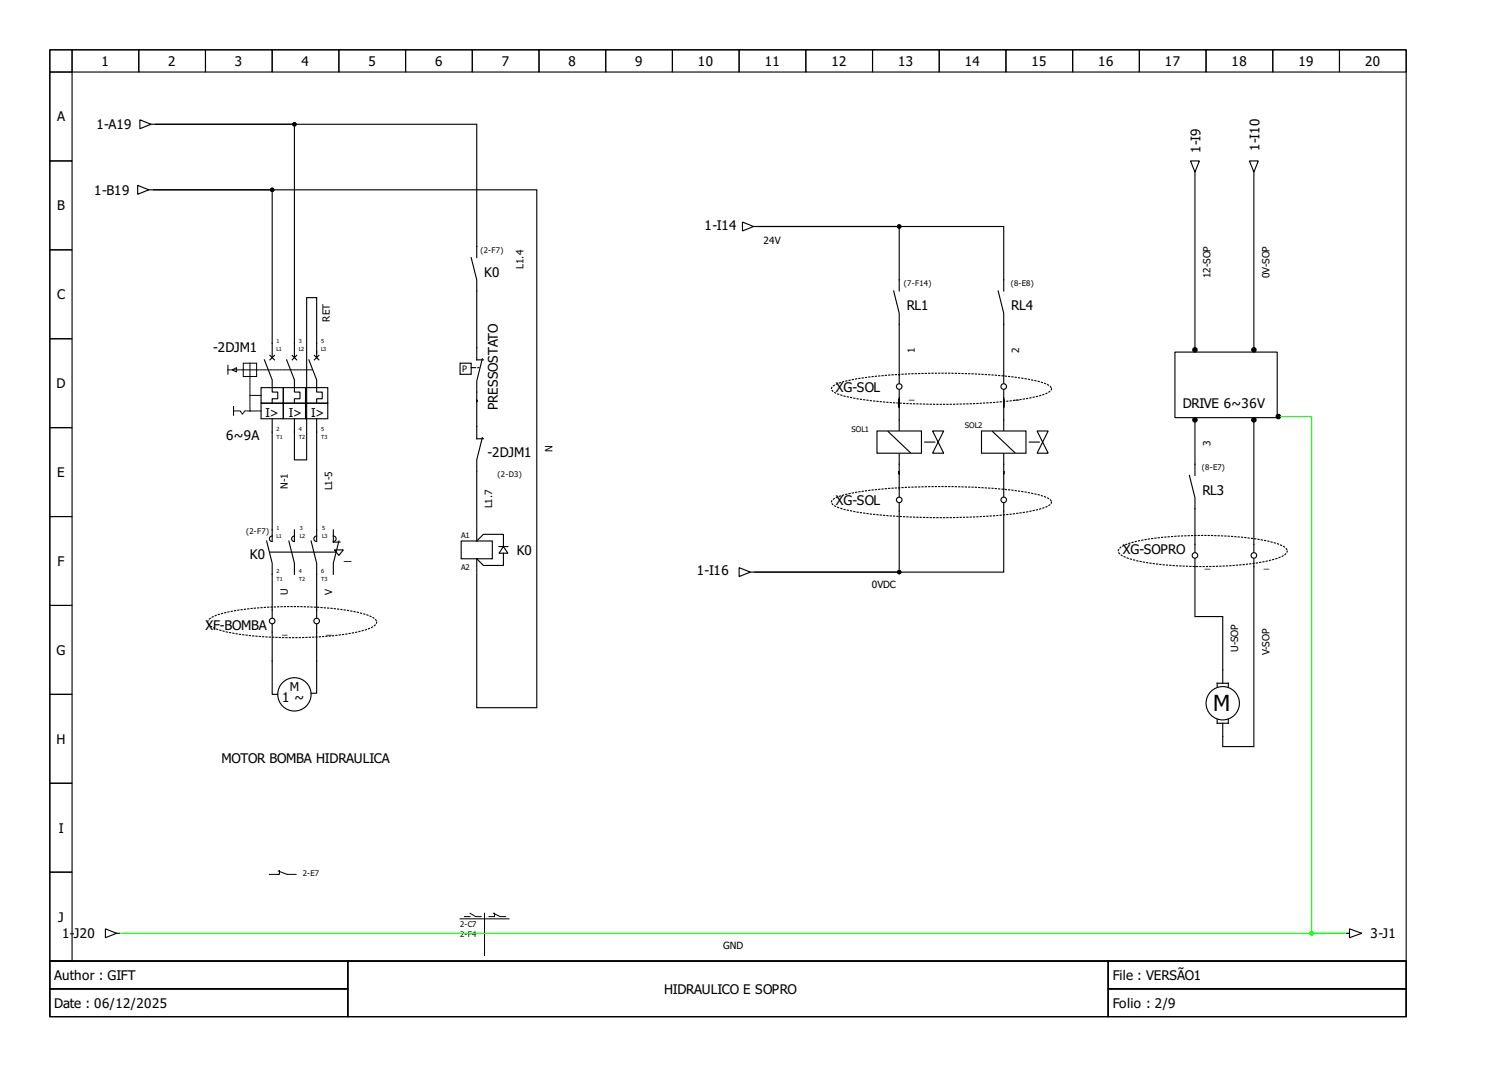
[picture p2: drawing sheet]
<svg xmlns="http://www.w3.org/2000/svg" width="297mm" height="210mm" viewBox="0 0 297 210" stroke-linecap="round" stroke-linejoin="round" font-family="sans-serif">
<g fill="none" stroke="#000" stroke-width=".22">
<path d="M9.8 9.8h266.5v179.1h-266.5zM9.8 9.8h4.4v4.4h-4.4zM9.8 14.2h4.4v17.4h-4.4zM14.2 9.8h13.1v4.4h-13.1zM27.3 9.8h13.1v4.4h-13.1zM40.4 9.8h13.1v4.4h-13.1zM53.5 9.8h13.1v4.4h-13.1zM66.6 9.8h13.1v4.4h-13.1zM79.7 9.8h13.1v4.4h-13.1zM92.8 9.8h13.1v4.4h-13.1zM105.9 9.8h13.1v4.4h-13.1zM119 9.8h13.1v4.4h-13.1z"/>
<path d="M132.1 9.8h13.1v4.4h-13.1zM145.2 9.8h13.1v4.4h-13.1zM158.3 9.8h13.1v4.4h-13.1zM171.4 9.8h13.1v4.4h-13.1zM184.5 9.8h13.1v4.4h-13.1zM197.6 9.8h13.1v4.4h-13.1zM210.7 9.8h13.1v4.4h-13.1zM223.8 9.8h13.1v4.4h-13.1zM236.9 9.8h13.1v4.4h-13.1zM250 9.8h13.1v4.4h-13.1zM263.1 9.8h13.2v4.4h-13.2zM9.8 31.6h4.4v17.5h-4.4z"/>
<path d="M27 36.4l2.2 .9-2.2 .9zM27.5 23.5l2.2 .9-2.2 .9zM29.2 37.3h.7M29.7 24.4h.6M9.8 49.1h4.4v17.5h-4.4zM92.6 50.6l1.1 4.4v2.2M93.7 48.4v2.2M9.8 66.6h4.4v17.4h-4.4zM51.3 76.2h4.4v3h-4.4zM51.3 79.2h4.4v3.1h-4.4zM51.9 70.7l1.6 4v2.4h1.1v1.3h-1.1v.8M53 69.9l.9 .8"/>
<path d="M53.5 67.4v2.9M53.9 69.9l-.9 .8M55.7 79.2h4.3v3.1h-4.3zM55.7 76.2h4.3v3h-4.3zM56.3 70.7l1.5 4v2.4h1.1v1.3h-1.1v.8M57.4 69.9l.9 .8M57.8 67.4v2.9M58.3 69.9l-.9 .8M60 79.2h4.4v3.1h-4.4zM60 76.2h4.4v3h-4.4zM60.7 70.7l1.5 4v2.4h1.1v1.3h-1.1v.8M61.8 69.9l.8 .8"/>
<path d="M62.2 67.4v2.9M62.6 69.9l-.8 .8M230.8 69.2h20.1v12.9h-20.1zM9.8 84h4.4v17.5h-4.4zM53.5 82.3v2.6M57.8 82.3v2.6M62.2 82.3v2.6M93.7 83.8v2.4h1.3M94.8 86l-1.1 4.4v2.2M176.7 82.5v8.8M9.8 101.5h4.4v17.5h-4.4zM9.8 119h4.4v17.5h-4.4z"/>
<path d="M52.4 106.3l1.1 4.4v2.2M53 108.5h12.9M53.5 119.9v1.5M53.5 105.3a.55 .55 0 0 0-.6 .6 .55 .55 0 0 0 .6 .5M53.5 104.1v2.2M56.7 106.3l1.1 4.4v2.2M57.8 105.3a.55 .55 0 0 0-.5 .6 .55 .55 0 0 0 .5 .5M57.8 104.1v2.2M61.1 106.3l1.1 4.4v2.2M62.2 119.9v1.5M62.2 105.3a.55 .55 0 0 0-.5 .6 .55 .55 0 0 0 .5 .5M62.2 104.1v2.2"/>
<path d="M65.5 105.3a.55 .55 0 0 1 .5 .6 .55 .55 0 0 1-.5 .5M65.5 104.1v2.4h1.3M65.7 108.1h1.7l-.8 1.1zM66.6 106.3l-1.1 4.4v2.2M90.6 106.3h6.1v3.5h-6.1zM93.7 103.7v2.6l1.3-1.3h3.9v2.4M98 107.4h1.8M98.9 107.4l.9 1.3h-1.8zM98.9 108.7v2.4h-3.9l-1.3-1.3v2.6M9.8 136.5h4.4v17.4h-4.4zM53.5 129.9v6.6h1.1M53.5 122.7v1.5"/>
<path d="M62.2 129.9v6.3h-1.1M62.2 122.7v1.5M9.8 153.9h4.4v17.5h-4.4zM9.8 171.4h4.4v17.5h-4.4zM9.8 188.9h266.5v10.9h-266.5zM9.8 188.9h58.5v5.4h-58.5zM9.8 194.3h58.5v5.5h-58.5zM68.3 188.9h149.4v10.9h-149.4zM217.7 188.9h58.6v5.4h-58.6zM217.7 194.3h58.6v5.5h-58.6z"/>
<circle cx="53.5" cy="122.1" r=".55"/>
<circle cx="57.8" cy="136.5" r="3.3"/>
<circle cx="62.2" cy="122.1" r=".55"/>
</g>
<path d="M163.5 76.1a10.9 10.9 0 0 1 5.4-1.7 125 125 0 0 1 33.5 .2 9 9 0 0 1 4.1 1.5l.1 .3a2.32 2.32 0 0 1-1.9 1.3 74.5 74.5 0 0 1-17.4 1.7 101.2 101.2 0 0 1-21-1.5 5.7 5.7 0 0 1-2.8-1.2l-.2-.3zM163.5 98.3a10.9 10.9 0 0 1 5.4-1.7 125 125 0 0 1 33.5 .3 9 9 0 0 1 4.1 1.4l.1 .4a2.32 2.32 0 0 1-1.9 1.2 74.5 74.5 0 0 1-17.4 1.8 101.2 101.2 0 0 1-21-1.5 5.7 5.7 0 0 1-2.8-1.2l-.2-.3zM219.8 107.9a5.4 5.4 0 0 1 2.9-1.4 71.5 71.5 0 0 1 27.2 0 5.4 5.4 0 0 1 2.9 1.4l.1 .4a2.38 2.38 0 0 1-2 1.4 59.1 59.1 0 0 1-18.7 1.6 35.9 35.9 0 0 1-11.4-1.9l-1-.7-.1-.4zM40.9 121.9a5.4 5.4 0 0 1 2.9-1.4 71.5 71.5 0 0 1 27.2 0 5.4 5.4 0 0 1 2.9 1.4l.1 .4a2.38 2.38 0 0 1-1.9 1.4 59.1 59.1 0 0 1-18.8 1.5 35.9 35.9 0 0 1-11.4-1.8l-1-.7-.1-.4z" fill="none" stroke="#000" stroke-width=".22" stroke-dasharray=".2 .4"/>
<g fill="none" stroke="#000" stroke-width=".2">
<path d="M44.8 71.8v1.7M45.6 72.7l.9-.4v.8zM45.9 79.9v1.7M47.8 71.4h2.6v2.6h-2.6zM47.8 72.7h2.6M49.1 71.4v2.6M54.7 171.2l1.7 .7h1.8M54.9 171.1v.8h-2M92.3 179.5l1.1 .6h1.1M95.2 179.5v8.3M96.9 179.5l1.3 .6h1.1M97.2 179.5v.6h-1.1"/>
<path d="M90.4 180.6h9.6M91.3 180.1h1"/>
</g>
<path d="M44.7 72.7h3.1M49.1 74v6.8M50.4 72.7h10.9M51.3 77.7h-2.2M45.9 80.8h1.3l.4 .6 .5-.6h1.1M51.3 80.8h-2.2" fill="none" stroke="#000" stroke-width=".2" stroke-dasharray=".4 .2"/>
<path d="M172.3 84.7h8.7v4.4h-8.7z" fill-rule="evenodd" fill="#fff" stroke="#000" stroke-width=".22"/>
<path d="M174.5 84.8l4.3 4.2M181.7 86.9h1.9M183.2 84.7h2.2l-1.1 2.2zM184.3 86.9l1.1 2.2h-2.2zM197.2 82.5v8.8" fill="none" stroke="#000" stroke-width=".22"/>
<path d="M192.8 84.7h8.8v4.4h-8.8z" fill-rule="evenodd" fill="#fff" stroke="#000" stroke-width=".22"/>
<g fill="none" stroke="#000" stroke-width=".22">
<path d="M233.9 31.6h1.7l-.8 2.2zM234.8 34.7v33.6M234.8 33.8v.7M245.5 31.6h1.7l-.9 2.2zM246.3 33.8v.7M246.3 34.7v33.6M93.7 57.2v13.5h1.3M93.7 48.4v-24h-63.2h27.3v43M145.9 43.6l2.1 .9-2.1 .9zM148 44.5h.7M175.6 57.2l1.1 4.4v13.7M176.7 57.2v-12.7h-27.8h48.3v12.7"/>
<path d="M196.1 57.2l1.1 4.4v13.7M53.5 67.4v-30.1h-23.4h75.4v101.8h-11.8v-26.4M62.2 67.4v-8.9h-2v31.9h-2.4v-5.5M90.4 71.4h2.2v2.2h-2.2zM94.8 70.5l-1.1 4.4v8.9M176.7 76.6v5.9M197.2 76.6v5.9M53.5 84.9v19.2M62.2 84.9v19.2M93.7 92.6v10.9M176.7 98.9v13.5h-28.4h48.9v-13.5M176.7 91.3v6.3"/>
<path d="M195 84.8l4.4 4.2M197.2 91.3v6.3M202.2 86.9h2M203.7 84.7h2.2l-1.1 2.2zM204.8 86.9l1.1 2.2h-2.2zM233.7 93.4l1.1 4.4v10.7M234.8 83v10.4M246.3 83v25.5M53.5 112.9v7M62.2 112.9v7M145.2 111.6l2.2 .8-2.2 .9zM147.4 112.4h.6"/>
<path d="M234.8 109.8v11.4h5.4v13.1M246.3 109.8v36.9h-6.1v-4.6M53.5 124.2v5.7M62.2 124.2v5.7M239.1 135v-.7h2.2v.7M239.1 141.4v.7h2.2v-.7M20.7 182.6l2.2 .8-2.2 .9zM22.9 183.4h.6M264.5 183.4h.6M265.1 182.6l2.4 .8-2.4 .9z"/>
<circle cx="176.7" cy="76" r=".55"/>
<circle cx="197.2" cy="76" r=".55"/>
<circle cx="176.7" cy="98.2" r=".55"/>
<circle cx="197.2" cy="98.2" r=".55"/>
<circle cx="234.8" cy="109.2" r=".55"/>
<circle cx="246.3" cy="109.2" r=".55"/>
<circle cx="240.2" cy="138.2" r="3.3"/>
</g>
<path d="M92.6 72.3h1.5" fill="none" stroke="#000" stroke-width=".22" stroke-dasharray=".9 .4"/>
<g fill="#000" stroke="#000" stroke-width=".22">
<circle cx="53.5" cy="37.3" r=".33"/>
<circle cx="57.8" cy="24.4" r=".33"/>
<circle cx="176.7" cy="44.5" r=".33"/>
<circle cx="234.8" cy="68.8" r=".44"/>
<circle cx="246.3" cy="68.8" r=".44"/>
<circle cx="234.8" cy="82.5" r=".44"/>
<circle cx="246.3" cy="82.5" r=".44"/>
<circle cx="251.1" cy="81.9" r=".44"/>
<circle cx="176.7" cy="112.4" r=".33"/>
</g>
<path d="M251.6 81.9h6.1v101.5h6.5h-240.4" fill="none" stroke="#0f0" stroke-width=".22"/>
<circle cx="257.7" cy="183.4" r=".33" fill="#0f0" stroke="#0f0" stroke-width=".22"/>
<text font-size="4.4" x="238.4" y="139.7">M</text>
<g font-size="2.6">
<text x="19.9" y="13">1</text>
<text x="33.1" y="13">2</text>
<text x="46.2" y="13">3</text>
<text x="59.3" y="13">4</text>
<text x="72.4" y="13">5</text>
<text x="85.5" y="13">6</text>
<text x="98.6" y="13">7</text>
<text x="111.7" y="13">8</text>
<text x="124.8" y="13">9</text>
<text x="137.1" y="13">10</text>
<text x="150.2" y="13">11</text>
<text x="163.3" y="13">12</text>
<text x="176.4" y="13">13</text>
<text x="189.5" y="13">14</text>
<text x="202.6" y="13">15</text>
<text x="215.8" y="13">16</text>
<text x="228.9" y="13">17</text>
<text x="242" y="13">18</text>
<text x="255.1" y="13">19</text>
<text x="268.2" y="13">20</text>
<text x="11.2" y="23.9">A</text>
<text x="19" y="25.4">1-A19</text>
<text x="247.4" y="29.7" transform="rotate(-90 247.4 29.7)">1-I10</text>
<text x="235.8" y="30.1" transform="rotate(-90 235.8 30.1)">1-I9</text>
<text x="11.2" y="41.3">B</text>
<text x="18.5" y="38.3">1-B19</text>
<text x="138.4" y="45.2">1-I14</text>
<text x="11.2" y="58.8">C</text>
<text x="95.1" y="54.5">K0</text>
<text x="178.1" y="61">RL1</text>
<text x="198.7" y="61">RL4</text>
<text x="41.9" y="69.2">-2DJM1</text>
<text x="11.1" y="76.3">D</text>
<text x="164.2" y="77.1">XG-SOL</text>
<text x="97.8" y="80.7" transform="rotate(-90 97.8 80.7)">PRESSOSTATO</text>
<text x="232.3" y="80.1">DRIVE 6~36V</text>
<text x="44.4" y="86.5">6~9A</text>
<text x="95.8" y="89.8">-2DJM1</text>
<text x="11.2" y="93.8">E</text>
<text x="164.2" y="99.3">XG-SOL</text>
<text x="236.2" y="97.3">RL3</text>
<text x="11.3" y="111.2">F</text>
<text x="49.1" y="109.8">K0</text>
<text x="67.6" y="110.1">_</text>
<text x="101.5" y="109.1">K0</text>
<text x="136.9" y="113.1">1-I16</text>
<text x="220.6" y="108.9">XG-SOPRO</text>
<text x="40.4" y="123.8">XF-BOMBA</text>
<text x="11.1" y="128.7">G</text>
<text x="55.4" y="138">1 ~</text>
<text x="11.1" y="146.2">H</text>
<text x="43.5" y="150">MOTOR BOMBA HIDRAULICA</text>
<text x="11.5" y="163.7">I</text>
<text x="11.4" y="181.1">J</text>
<text x="12.2" y="184.4">1-</text>
<text x="14.5" y="184.4">J20</text>
<text x="269.3" y="184.4">3-J1</text>
<text x="10.7" y="192.6">Author : GIFT</text>
<text x="130.5" y="195.3">HIDRAULICO E SOPRO</text>
<text x="218.6" y="192.6">File : VERSÃO1</text>
<text x="10.7" y="198.1">Date : 06/12/2025</text>
<text x="218.6" y="198.1">Folio : 2/9</text>
</g>
<g font-size="2.4">
<text x="52.2" y="81.9">I&gt;</text>
<text x="56.7" y="81.9">I&gt;</text>
<text x="61.1" y="81.9">I&gt;</text>
<text x="57" y="135.8">M</text>
</g>
<g font-size="2">
<text x="102.8" y="52.8" transform="rotate(-90 102.8 52.8)">L1.4</text>
<text x="150" y="48">24V</text>
<text x="237.8" y="54.7" transform="rotate(-90 237.8 54.7)">12-SOP</text>
<text x="249.4" y="54.7" transform="rotate(-90 249.4 54.7)">0V-SOP</text>
<text x="64.8" y="63.3" transform="rotate(-90 64.8 63.3)">RET</text>
<text x="179.7" y="69.3" transform="rotate(-90 179.7 69.3)">1</text>
<text x="200.2" y="69.4" transform="rotate(-90 200.2 69.4)">2</text>
<text x="178.6" y="78.5">_</text>
<text x="199.2" y="78.5">_</text>
<text x="108.5" y="88.9" transform="rotate(-90 108.5 88.9)">N</text>
<text x="237.8" y="87.7" transform="rotate(-90 237.8 87.7)">3</text>
<text x="56.5" y="96.1" transform="rotate(-90 56.5 96.1)">N-1</text>
<text x="65.3" y="96.4" transform="rotate(-90 65.3 96.4)">L1-5</text>
<text x="96.7" y="99.9" transform="rotate(-90 96.7 99.9)">L1.7</text>
<text x="236.7" y="111.7">_</text>
<text x="248.3" y="111.7">_</text>
<text x="56.5" y="117" transform="rotate(-90 56.5 117)">U</text>
<text x="65.3" y="117" transform="rotate(-90 65.3 117)">V</text>
<text x="171.3" y="115.5">0VDC</text>
<text x="55.4" y="124.6">_</text>
<text x="64.2" y="124.6">_</text>
<text x="243.3" y="128.2" transform="rotate(-90 243.3 128.2)">U-SOP</text>
<text x="249.4" y="128.8" transform="rotate(-90 249.4 128.8)">V-SOP</text>
<text x="142" y="186.5">GND</text>
</g>
<text font-size="1.7" x="90.8" y="73.1">P</text>
<g font-size="1.5">
<text x="94.4" y="49.6">(2-F7)</text>
<text x="177.6" y="56.2">(7-F14)</text>
<text x="198.6" y="56.2">(8-E8)</text>
<text x="167.3" y="84.9">SOL1</text>
<text x="189.5" y="84">SOL2</text>
<text x="97.8" y="93.8">(2-D3)</text>
<text x="236.1" y="92.5">(8-E7)</text>
<text x="48.3" y="105">(2-F7)</text>
<text x="90.6" y="105.7">A1</text>
<text x="90.6" y="112">A2</text>
<text x="59.5" y="172.2">2-E7</text>
<text x="90.4" y="182.1">2-C7</text>
<text x="90.4" y="184.1">2-F4</text>
</g>
<g font-size="1.1">
<text x="54.3" y="67.4">1</text>
<text x="54.3" y="69">L1</text>
<text x="58.7" y="67.4">3</text>
<text x="58.7" y="69">L2</text>
<text x="63.1" y="67.4">5</text>
<text x="63.1" y="69">L3</text>
<text x="54.3" y="84.7">2</text>
<text x="54.3" y="86.2">T1</text>
<text x="58.7" y="84.7">4</text>
<text x="58.7" y="86.2">T2</text>
<text x="63.1" y="84.7">5</text>
<text x="63.1" y="86.2">T3</text>
<text x="54.3" y="104.1">1</text>
<text x="54.3" y="105.7">L1</text>
<text x="58.9" y="104.1">3</text>
<text x="58.9" y="105.7">L2</text>
<text x="63.3" y="104.1">5</text>
<text x="63.3" y="105.7">L3</text>
<text x="54.3" y="112.7">2</text>
<text x="58.7" y="112.7">4</text>
<text x="63.1" y="112.7">6</text>
<text x="54.3" y="114.2">T1</text>
<text x="58.7" y="114.2">T2</text>
<text x="63.1" y="114.2">T3</text>
</g>
</svg>
